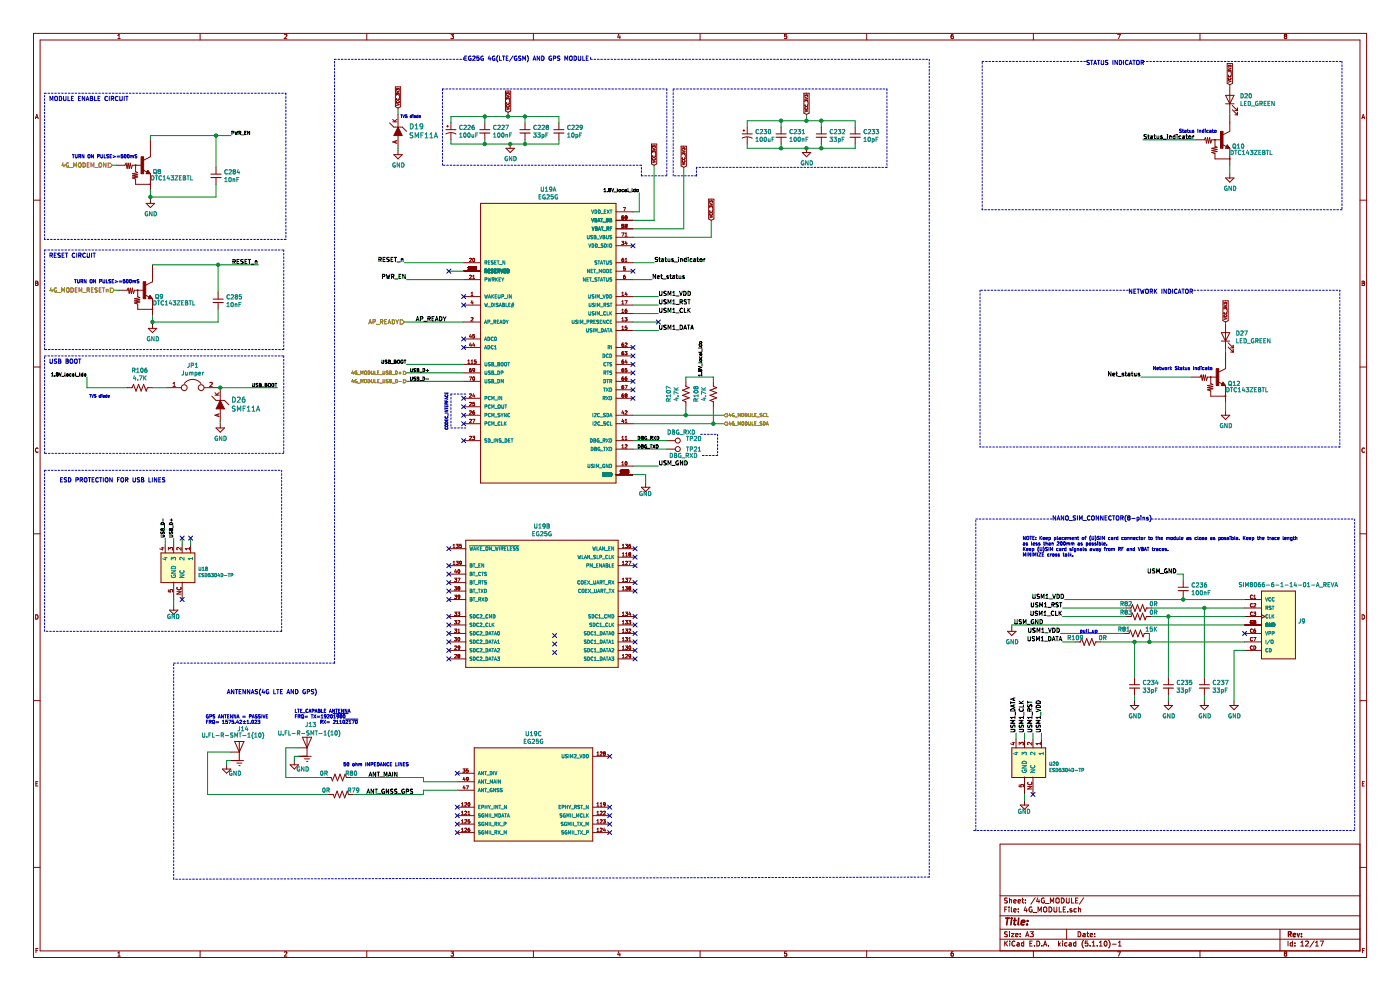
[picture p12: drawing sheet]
EESchema Schematic File Version 4
EELAYER 30 0
EELAYER END
$Descr A3 16535 11693
encoding utf-8
Sheet 13 17
Title ""
Date ""
Rev ""
Comp ""
Comment1 ""
Comment2 ""
Comment3 ""
Comment4 ""
$EndDescr
$Comp
L OLIMEX_Power:GND #PWR?
U 1 1
P 1775 2350
AR Path="/64DA1C87" Ref="#PWR?"  Part="1" 
AR Path="/64C7F7B0/64DA1C87" Ref="#PWR0235"  Part="1" 
F 0 "#PWR0235" H 1775 2100 50  0001 C CNN
F 1 "GND" H 1780 2177 50  0000 C CNN
F 2 "" H 1775 2350 60  0000 C CNN
F 3 "" H 1775 2350 60  0000 C CNN
	1    1775 2350
	1    0    0    -1  
$EndComp
Wire Wire Line
	1775 2250 1775 2325
$Comp
L DTC143ZEBTL:DTC143ZEBTL Q?
U 1 1
P 1675 1950
AR Path="/64DA1C92" Ref="Q?"  Part="1" 
AR Path="/64C7F7B0/64DA1C92" Ref="Q8"  Part="1" 
F 0 "Q8" H 1800 1875 50  0000 L CNN
F 1 "DTC143ZEBTL" H 1775 1800 50  0000 L CNN
F 2 "greencharge-footprints:SOTFL50P160X85-3N" H 1675 1950 50  0001 L BNN
F 3 "" H 1675 1950 50  0001 L BNN
F 4 "ROHM" H 1675 1950 50  0001 L BNN "MANUFACTURER"
F 5 "0.85mm" H 1675 1950 50  0001 L BNN "MAXIMUM_PACKAGE_HIEGHT"
F 6 "IPC-7351B" H 1675 1950 50  0001 L BNN "STANDARD"
F 7 "004" H 1675 1950 50  0001 L BNN "PARTREV"
	1    1675 1950
	1    0    0    -1  
$EndComp
Wire Wire Line
	1375 1950 1325 1950
Wire Wire Line
	1775 1650 1775 1600
Text HLabel 1325 1950 0    50   Input ~ 0
4G_MODEM_ON
Text Notes 1625 1875 2    39   ~ 0
TURN ON PULSE>=500mS
$Comp
L OLIMEX_Power:GND #PWR?
U 1 1
P 1800 3825
AR Path="/64DBE930" Ref="#PWR?"  Part="1" 
AR Path="/64C7F7B0/64DBE930" Ref="#PWR0237"  Part="1" 
F 0 "#PWR0237" H 1800 3575 50  0001 C CNN
F 1 "GND" H 1805 3652 50  0000 C CNN
F 2 "" H 1800 3825 60  0000 C CNN
F 3 "" H 1800 3825 60  0000 C CNN
	1    1800 3825
	1    0    0    -1  
$EndComp
Wire Wire Line
	1800 3725 1800 3800
$Comp
L DTC143ZEBTL:DTC143ZEBTL Q?
U 1 1
P 1700 3425
AR Path="/64DBE947" Ref="Q?"  Part="1" 
AR Path="/64C7F7B0/64DBE947" Ref="Q9"  Part="1" 
F 0 "Q9" H 1825 3350 50  0000 L CNN
F 1 "DTC143ZEBTL" H 1800 3275 50  0000 L CNN
F 2 "greencharge-footprints:SOTFL50P160X85-3N" H 1700 3425 50  0001 L BNN
F 3 "" H 1700 3425 50  0001 L BNN
F 4 "ROHM" H 1700 3425 50  0001 L BNN "MANUFACTURER"
F 5 "0.85mm" H 1700 3425 50  0001 L BNN "MAXIMUM_PACKAGE_HIEGHT"
F 6 "IPC-7351B" H 1700 3425 50  0001 L BNN "STANDARD"
F 7 "004" H 1700 3425 50  0001 L BNN "PARTREV"
	1    1700 3425
	1    0    0    -1  
$EndComp
Wire Wire Line
	1400 3425 1350 3425
Text HLabel 1350 3425 0    50   Input ~ 0
4G_MODEM_RESETn
Text Notes 1650 3350 2    39   ~ 0
TURN ON PULSE>=500mS
Text Label 7775 5500 0    50   ~ 0
USM_GND
Wire Wire Line
	7475 5500 7775 5500
Text Label 7775 3500 0    50   ~ 0
USM1_VDD
Wire Wire Line
	7475 3500 7775 3500
Text Label 12325 7375 2    50   ~ 0
USM_GND
Text Label 12575 7075 2    50   ~ 0
USM1_VDD
Wire Wire Line
	12575 7075 13975 7075
$Comp
L Device:C_Small C236
U 1 1
P 13975 6950
F 0 "C236" H 14067 6996 50  0000 L CNN
F 1 "100nF" H 14067 6905 50  0000 L CNN
F 2 "Capacitor_SMD:C_0402_1005Metric" H 13975 6950 50  0001 C CNN
F 3 "~" H 13975 6950 50  0001 C CNN
	1    13975 6950
	1    0    0    -1  
$EndComp
Text Label 13900 6775 2    50   ~ 0
USM_GND
Wire Wire Line
	13900 6775 13975 6775
Wire Wire Line
	13975 6775 13975 6850
Wire Wire Line
	13975 7050 13975 7075
Connection ~ 13975 7075
Text Label 12550 7175 2    50   ~ 0
USM1_RST
Text Label 12550 7275 2    50   ~ 0
USM1_CLK
Wire Wire Line
	12550 7175 13300 7175
Text Label 12550 7575 2    50   ~ 0
USM1_DATA
Wire Wire Line
	12550 7575 12700 7575
$Comp
L Device:C_Small C234
U 1 1
P 13400 8100
F 0 "C234" H 13492 8146 50  0000 L CNN
F 1 "33pF" H 13492 8055 50  0000 L CNN
F 2 "Capacitor_SMD:C_0402_1005Metric" H 13400 8100 50  0001 C CNN
F 3 "~" H 13400 8100 50  0001 C CNN
	1    13400 8100
	1    0    0    -1  
$EndComp
$Comp
L Device:C_Small C235
U 1 1
P 13800 8100
F 0 "C235" H 13892 8146 50  0000 L CNN
F 1 "33pF" H 13892 8055 50  0000 L CNN
F 2 "Capacitor_SMD:C_0402_1005Metric" H 13800 8100 50  0001 C CNN
F 3 "~" H 13800 8100 50  0001 C CNN
	1    13800 8100
	1    0    0    -1  
$EndComp
$Comp
L Device:C_Small C237
U 1 1
P 14225 8100
F 0 "C237" H 14317 8146 50  0000 L CNN
F 1 "33pF" H 14317 8055 50  0000 L CNN
F 2 "Capacitor_SMD:C_0402_1005Metric" H 14225 8100 50  0001 C CNN
F 3 "~" H 14225 8100 50  0001 C CNN
	1    14225 8100
	1    0    0    -1  
$EndComp
Wire Wire Line
	13400 8000 13400 7575
Connection ~ 13400 7575
Wire Wire Line
	13400 7575 13575 7575
Wire Wire Line
	13800 8000 13800 7275
Connection ~ 13800 7275
Wire Wire Line
	14225 8000 14225 7175
Connection ~ 14225 7175
Text Label 12525 7475 2    50   ~ 0
USM1_VDD
Wire Wire Line
	13575 7475 13575 7575
Connection ~ 13575 7575
$Comp
L Device:R_US R81
U 1 1
P 13425 7475
F 0 "R81" V 13375 7325 50  0000 C CNN
F 1 "15K" V 13375 7650 50  0000 C CNN
F 2 "Resistor_SMD:R_0402_1005Metric" V 13465 7465 50  0001 C CNN
F 3 "~" H 13425 7475 50  0001 C CNN
	1    13425 7475
	0    1    1    0   
$EndComp
Wire Wire Line
	13275 7475 12525 7475
Wire Wire Line
	12550 7275 13300 7275
Wire Wire Line
	13600 7275 13800 7275
$Comp
L Device:R_US R82
U 1 1
P 13450 7175
F 0 "R82" V 13400 7025 50  0000 C CNN
F 1 "0R" V 13400 7350 50  0000 C CNN
F 2 "Resistor_SMD:R_0402_1005Metric" V 13490 7165 50  0001 C CNN
F 3 "~" H 13450 7175 50  0001 C CNN
	1    13450 7175
	0    1    1    0   
$EndComp
Wire Wire Line
	13600 7175 14225 7175
$Comp
L Device:R_US R83
U 1 1
P 13450 7275
F 0 "R83" V 13400 7125 50  0000 C CNN
F 1 "0R" V 13400 7450 50  0000 C CNN
F 2 "Resistor_SMD:R_0402_1005Metric" V 13490 7265 50  0001 C CNN
F 3 "~" H 13450 7275 50  0001 C CNN
	1    13450 7275
	0    1    1    0   
$EndComp
$Comp
L OLIMEX_Power:GND #PWR0246
U 1 1
P 13400 8275
F 0 "#PWR0246" H 13400 8025 50  0001 C CNN
F 1 "GND" H 13405 8102 50  0000 C CNN
F 2 "" H 13400 8275 60  0000 C CNN
F 3 "" H 13400 8275 60  0000 C CNN
	1    13400 8275
	1    0    0    -1  
$EndComp
$Comp
L OLIMEX_Power:GND #PWR0247
U 1 1
P 13800 8275
F 0 "#PWR0247" H 13800 8025 50  0001 C CNN
F 1 "GND" H 13805 8102 50  0000 C CNN
F 2 "" H 13800 8275 60  0000 C CNN
F 3 "" H 13800 8275 60  0000 C CNN
	1    13800 8275
	1    0    0    -1  
$EndComp
$Comp
L OLIMEX_Power:GND #PWR0248
U 1 1
P 14225 8275
F 0 "#PWR0248" H 14225 8025 50  0001 C CNN
F 1 "GND" H 14230 8102 50  0000 C CNN
F 2 "" H 14225 8275 60  0000 C CNN
F 3 "" H 14225 8275 60  0000 C CNN
	1    14225 8275
	1    0    0    -1  
$EndComp
Wire Wire Line
	14225 8275 14225 8200
Wire Wire Line
	13800 8275 13800 8200
Wire Wire Line
	13400 8275 13400 8200
NoConn ~ 12200 9375
Wire Wire Line
	12100 9450 12100 9375
$Comp
L OLIMEX_Power:GND #PWR?
U 1 1
P 12100 9450
AR Path="/61C73AB6/64E16C41" Ref="#PWR?"  Part="1" 
AR Path="/64C7F7B0/64E16C41" Ref="#PWR0245"  Part="1" 
F 0 "#PWR0245" H 12100 9200 50  0001 C CNN
F 1 "GND" H 12175 9325 50  0000 R CNN
F 2 "" H 12100 9450 60  0000 C CNN
F 3 "" H 12100 9450 60  0000 C CNN
	1    12100 9450
	1    0    0    -1  
$EndComp
Wire Wire Line
	12300 8650 12300 8725
Wire Wire Line
	12200 8650 12200 8725
Wire Wire Line
	12100 8650 12100 8725
Wire Wire Line
	12000 8650 12000 8725
$Comp
L GCL_Integrated-Circuits:ESD5304D-TP U?
U 1 1
P 12450 8875
AR Path="/61C73AB6/64E16C4B" Ref="U?"  Part="1" 
AR Path="/64C7F7B0/64E16C4B" Ref="U20"  Part="1" 
F 0 "U20" V 12587 8813 39  0000 L CNN
F 1 "ESD5304D-TP" V 12662 8813 39  0000 L CNN
F 2 "greencharge-footprints:ESD5304D-TP" H 12450 8875 39  0001 C CNN
F 3 "" H 12450 8875 39  0001 C CNN
	1    12450 8875
	0    1    1    0   
$EndComp
Text Label 12300 8650 1    50   ~ 0
USM1_VDD
Text Label 12200 8650 1    50   ~ 0
USM1_RST
Text Label 12100 8650 1    50   ~ 0
USM1_CLK
Text Label 12000 8650 1    50   ~ 0
USM1_DATA
Wire Wire Line
	5475 4400 4800 4400
Wire Wire Line
	4800 4500 5475 4500
NoConn ~ 2150 7075
Wire Wire Line
	2050 7150 2050 7075
$Comp
L OLIMEX_Power:GND #PWR?
U 1 1
P 2050 7150
AR Path="/61C73AB6/64E33772" Ref="#PWR?"  Part="1" 
AR Path="/64C7F7B0/64E33772" Ref="#PWR0236"  Part="1" 
F 0 "#PWR0236" H 2050 6900 50  0001 C CNN
F 1 "GND" H 2125 7025 50  0000 R CNN
F 2 "" H 2050 7150 60  0000 C CNN
F 3 "" H 2050 7150 60  0000 C CNN
	1    2050 7150
	1    0    0    -1  
$EndComp
Wire Wire Line
	2250 6350 2250 6425
Wire Wire Line
	2050 6350 2050 6425
Wire Wire Line
	1950 6350 1950 6425
$Comp
L GCL_Integrated-Circuits:ESD5304D-TP U?
U 1 1
P 2400 6575
AR Path="/61C73AB6/64E33780" Ref="U?"  Part="1" 
AR Path="/64C7F7B0/64E33780" Ref="U18"  Part="1" 
F 0 "U18" V 2537 6513 39  0000 L CNN
F 1 "ESD5304D-TP" V 2612 6513 39  0000 L CNN
F 2 "greencharge-footprints:ESD5304D-TP" H 2400 6575 39  0001 C CNN
F 3 "" H 2400 6575 39  0001 C CNN
	1    2400 6575
	0    1    1    0   
$EndComp
Text Label 2050 6350 1    39   ~ 0
USB_D+
Text Label 1950 6350 1    39   ~ 0
USB_D-
Text Label 7775 3600 0    50   ~ 0
USM1_RST
Text Label 7775 3700 0    50   ~ 0
USM1_CLK
Text Label 7775 3900 0    50   ~ 0
USM1_DATA
Wire Wire Line
	7475 3900 7775 3900
Wire Wire Line
	7775 3700 7475 3700
Wire Wire Line
	7775 3600 7475 3600
Text HLabel 8550 4900 2    39   Input ~ 0
4G_MODULE_SCL
Text HLabel 8550 5000 2    39   Input ~ 0
4G_MODULE_SDA
$Comp
L Device:R_US R80
U 1 1
P 4000 9175
F 0 "R80" V 3950 9025 50  0000 C CNN
F 1 "0R" V 3950 9350 50  0000 C CNN
F 2 "Resistor_SMD:R_0402_1005Metric" V 4040 9165 50  0001 C CNN
F 3 "~" H 4000 9175 50  0001 C CNN
	1    4000 9175
	0    -1   1    0   
$EndComp
$Comp
L Device:R_US R79
U 1 1
P 4025 9375
F 0 "R79" V 3975 9225 50  0000 C CNN
F 1 "0R" V 3975 9550 50  0000 C CNN
F 2 "Resistor_SMD:R_0402_1005Metric" V 4065 9365 50  0001 C CNN
F 3 "~" H 4025 9375 50  0001 C CNN
	1    4025 9375
	0    -1   1    0   
$EndComp
Text HLabel 4800 4400 0    39   Input ~ 0
4G_MODULE_USB_D+
Text HLabel 4800 4500 0    39   Input ~ 0
4G_MODULE_USB_D-
NoConn ~ 2250 6350
Wire Notes Line
	8275 5125 8475 5125
Wire Notes Line
	8475 5125 8475 5375
Wire Notes Line
	8475 5375 8275 5375
Wire Wire Line
	7875 5200 7475 5200
Wire Wire Line
	7475 5300 7875 5300
$Comp
L U.FL-R-SMT-1_10_:U.FL-R-SMT-1(10) J13
U 1 1
P 3625 8825
F 0 "J13" H 3600 9100 50  0000 L CNN
F 1 "U.FL-R-SMT-1(10)" H 3275 9000 50  0000 L CNN
F 2 "greencharge-footprints:HRS_U.FL-R-SMT-1(10)" H 3625 8825 50  0001 L BNN
F 3 "" H 3625 8825 50  0001 L BNN
F 4 "U.FL Series 6 Ghz 50 Ohm Ultra-small SMT Coaxial Cable Receptacle" H 3625 8825 50  0001 L BNN "DESCRIPTION"
F 5 "Manufacturer Recommendation" H 3625 8825 50  0001 L BNN "STANDARD"
F 6 "Good" H 3625 8825 50  0001 L BNN "AVAILABILITY"
F 7 "0.71 USD" H 3625 8825 50  0001 L BNN "PRICE"
F 8 "Hirose" H 3625 8825 50  0001 L BNN "MANUFACTURER"
F 9 "U.FL-R-SMT-1_10_" H 3625 8825 50  0001 L BNN "MPN"
F 10 "None" H 3625 8825 50  0001 L BNN "PACKAGE"
	1    3625 8825
	1    0    0    -1  
$EndComp
$Comp
L OLIMEX_Power:GND #PWR?
U 1 1
P 3475 8975
AR Path="/64EACE15" Ref="#PWR?"  Part="1" 
AR Path="/64C7F7B0/64EACE15" Ref="#PWR0242"  Part="1" 
F 0 "#PWR0242" H 3475 8725 50  0001 C CNN
F 1 "GND" H 3375 8875 50  0000 C CNN
F 2 "" H 3475 8975 60  0000 C CNN
F 3 "" H 3475 8975 60  0000 C CNN
	1    3475 8975
	-1   0    0    -1  
$EndComp
Wire Wire Line
	3525 8925 3475 8925
Wire Wire Line
	3475 8925 3475 8975
Wire Wire Line
	3375 9175 3375 8825
Wire Wire Line
	3375 8825 3525 8825
Wire Wire Line
	3850 9175 3375 9175
$Comp
L U.FL-R-SMT-1_10_:U.FL-R-SMT-1(10) J14
U 1 1
P 2825 8875
F 0 "J14" H 2800 9150 50  0000 L CNN
F 1 "U.FL-R-SMT-1(10)" H 2375 9075 50  0000 L CNN
F 2 "greencharge-footprints:HRS_U.FL-R-SMT-1(10)" H 2825 8875 50  0001 L BNN
F 3 "" H 2825 8875 50  0001 L BNN
F 4 "U.FL Series 6 Ghz 50 Ohm Ultra-small SMT Coaxial Cable Receptacle" H 2825 8875 50  0001 L BNN "DESCRIPTION"
F 5 "Manufacturer Recommendation" H 2825 8875 50  0001 L BNN "STANDARD"
F 6 "Good" H 2825 8875 50  0001 L BNN "AVAILABILITY"
F 7 "0.71 USD" H 2825 8875 50  0001 L BNN "PRICE"
F 8 "Hirose" H 2825 8875 50  0001 L BNN "MANUFACTURER"
F 9 "U.FL-R-SMT-1_10_" H 2825 8875 50  0001 L BNN "MPN"
F 10 "None" H 2825 8875 50  0001 L BNN "PACKAGE"
	1    2825 8875
	1    0    0    -1  
$EndComp
$Comp
L OLIMEX_Power:GND #PWR?
U 1 1
P 2675 9025
AR Path="/61C8E3BE" Ref="#PWR?"  Part="1" 
AR Path="/64C7F7B0/61C8E3BE" Ref="#PWR0243"  Part="1" 
F 0 "#PWR0243" H 2675 8775 50  0001 C CNN
F 1 "GND" H 2575 8925 50  0000 C CNN
F 2 "" H 2675 9025 60  0000 C CNN
F 3 "" H 2675 9025 60  0000 C CNN
	1    2675 9025
	-1   0    0    -1  
$EndComp
Wire Wire Line
	2725 8975 2675 8975
Wire Wire Line
	2675 8975 2675 9025
Wire Wire Line
	2450 9375 2450 8875
Wire Wire Line
	2450 8875 2725 8875
Wire Wire Line
	3875 9375 2450 9375
Text Label 5075 4400 2    39   ~ 0
USB_D+
Text Label 5075 4500 2    39   ~ 0
USB_D-
$Comp
L EG25G:EG25G U19
U 1 1
P 6475 4000
F 0 "U19" H 6475 5767 50  0000 C CNN
F 1 "EG25G" H 6475 5676 50  0000 C CNN
F 2 "greencharge-footprints:XCVR_EG25G" H 6475 4000 50  0001 L BNN
F 3 "" H 6475 4000 50  0001 L BNN
F 4 "Manufacturer Recommendations" H 6475 4000 50  0001 L BNN "STANDARD"
F 5 "2.60mm" H 6475 4000 50  0001 L BNN "MAXIMUM_PACKAGE_HEIGHT"
F 6 "QUECTEL" H 6475 4000 50  0001 L BNN "MANUFACTURER"
F 7 "1.2" H 6475 4000 50  0001 L BNN "PARTREV"
	1    6475 4000
	1    0    0    -1  
$EndComp
Wire Wire Line
	7475 2600 7725 2600
Wire Wire Line
	8075 2700 7475 2700
Wire Wire Line
	7475 2500 7550 2500
Wire Wire Line
	7550 2500 7550 2275
Wire Wire Line
	7475 5000 8425 5000
Wire Wire Line
	7475 4900 8100 4900
Text Notes 4975 1400 2    33   ~ 0
TVS diode\n
Wire Notes Line
	8225 1975 8225 2075
Wire Notes Line
	10475 1975 8225 1975
Wire Notes Line
	10475 1050 10475 1975
Wire Notes Line
	7950 1050 10475 1050
Wire Notes Line
	7950 2075 7950 1050
Wire Notes Line
	8225 2075 7950 2075
Wire Notes Line
	5225 1050 7875 1050
Wire Notes Line
	5225 1950 5225 1050
Wire Notes Line
	7575 1950 5225 1950
Wire Notes Line
	7575 2075 7575 1950
Wire Notes Line
	7875 2075 7575 2075
Wire Notes Line
	7875 1050 7875 2075
Wire Wire Line
	4700 1350 4700 1275
Wire Wire Line
	4700 1775 4700 1750
$Comp
L OLIMEX_Power:GND #PWR0238
U 1 1
P 4700 1775
F 0 "#PWR0238" H 4700 1525 50  0001 C CNN
F 1 "GND" H 4705 1602 50  0000 C CNN
F 2 "" H 4700 1775 60  0000 C CNN
F 3 "" H 4700 1775 60  0000 C CNN
	1    4700 1775
	1    0    0    -1  
$EndComp
Text GLabel 4700 1275 1    33   Input ~ 0
VCC_3V3
$Comp
L dk_TVS-Diodes:ESD5Z3_3T1G D19
U 1 1
P 4700 1550
F 0 "D19" V 4753 1422 60  0000 R CNN
F 1 "SMF11A" V 4647 1422 60  0000 R CNN
F 2 "Diode_SMD:D_SOD-123" H 4900 1750 60  0001 L CNN
F 3 "https://www.onsemi.com/pub/Collateral/ESD5Z2.5T1-D.PDF" H 4900 1850 60  0001 L CNN
F 4 "SMF11A" H 4900 1950 60  0001 L CNN "Digi-Key_PN"
F 5 "SMF11A" H 4900 2050 60  0001 L CNN "MPN"
	1    4700 1550
	0    -1   -1   0   
$EndComp
Wire Wire Line
	6000 1375 5725 1375
Connection ~ 6000 1375
Wire Wire Line
	6000 1325 6000 1375
Wire Wire Line
	9525 1425 9225 1425
Connection ~ 9525 1425
Wire Wire Line
	9525 1350 9525 1425
Text GLabel 8075 1975 1    33   Input ~ 0
VCC_3V3
Wire Wire Line
	10100 1750 10100 1700
Wire Wire Line
	9700 1750 10100 1750
Connection ~ 9700 1750
Wire Wire Line
	9700 1425 9525 1425
Connection ~ 9700 1425
Wire Wire Line
	9700 1700 9700 1750
Wire Wire Line
	9700 1425 9700 1500
Wire Wire Line
	9225 1750 9525 1750
Connection ~ 9225 1750
Wire Wire Line
	9225 1425 8825 1425
Connection ~ 9225 1425
Wire Wire Line
	9225 1700 9225 1750
Wire Wire Line
	9225 1425 9225 1500
Wire Wire Line
	9525 1750 9700 1750
Connection ~ 9525 1750
Text GLabel 9525 1350 1    33   Input ~ 0
VCC_3V3
Wire Wire Line
	10100 1500 10100 1425
Wire Wire Line
	8825 1425 8825 1500
Wire Wire Line
	10100 1425 9700 1425
Wire Wire Line
	8825 1750 9225 1750
Wire Wire Line
	8825 1700 8825 1750
$Comp
L OLIMEX_Power:GND #PWR0241
U 1 1
P 9525 1750
F 0 "#PWR0241" H 9525 1500 50  0001 C CNN
F 1 "GND" H 9530 1577 50  0000 C CNN
F 2 "" H 9525 1750 60  0000 C CNN
F 3 "" H 9525 1750 60  0000 C CNN
	1    9525 1750
	1    0    0    -1  
$EndComp
$Comp
L Device:C_Small C231
U 1 1
P 9225 1600
F 0 "C231" H 9317 1646 50  0000 L CNN
F 1 "100nF" H 9317 1555 50  0000 L CNN
F 2 "Capacitor_SMD:C_0402_1005Metric" H 9225 1600 50  0001 C CNN
F 3 "~" H 9225 1600 50  0001 C CNN
	1    9225 1600
	1    0    0    -1  
$EndComp
$Comp
L Device:C_Small C232
U 1 1
P 9700 1600
F 0 "C232" H 9792 1646 50  0000 L CNN
F 1 "33pF" H 9792 1555 50  0000 L CNN
F 2 "Capacitor_SMD:C_0402_1005Metric" H 9700 1600 50  0001 C CNN
F 3 "~" H 9700 1600 50  0001 C CNN
	1    9700 1600
	1    0    0    -1  
$EndComp
$Comp
L Device:C_Small C233
U 1 1
P 10100 1600
F 0 "C233" H 10192 1646 50  0000 L CNN
F 1 "10pF" H 10192 1555 50  0000 L CNN
F 2 "Capacitor_SMD:C_0402_1005Metric" H 10100 1600 50  0001 C CNN
F 3 "~" H 10100 1600 50  0001 C CNN
	1    10100 1600
	1    0    0    -1  
$EndComp
$Comp
L Device:CP1_Small C230
U 1 1
P 8825 1600
F 0 "C230" H 8916 1646 50  0000 L CNN
F 1 "100uF" H 8916 1555 50  0000 L CNN
F 2 "Capacitor_Tantalum_SMD:CP_EIA-3216-18_Kemet-A" H 8825 1600 50  0001 C CNN
F 3 "~" H 8825 1600 50  0001 C CNN
F 4 "T490A107M006ATE800" H 8825 1600 50  0001 C CNN "MPN"
	1    8825 1600
	1    0    0    -1  
$EndComp
Wire Wire Line
	6600 1700 6600 1650
Wire Wire Line
	6200 1700 6600 1700
Connection ~ 6200 1700
Wire Wire Line
	6200 1375 6000 1375
Connection ~ 6200 1375
Wire Wire Line
	6200 1650 6200 1700
Wire Wire Line
	6200 1375 6200 1450
Wire Wire Line
	5725 1700 6025 1700
Connection ~ 5725 1700
Wire Wire Line
	5725 1375 5325 1375
Connection ~ 5725 1375
Wire Wire Line
	5725 1650 5725 1700
Wire Wire Line
	5725 1375 5725 1450
Wire Wire Line
	6025 1700 6200 1700
Connection ~ 6025 1700
Text GLabel 6000 1325 1    33   Input ~ 0
VCC_3V3
Wire Wire Line
	6600 1450 6600 1375
Wire Wire Line
	5325 1375 5325 1450
Wire Wire Line
	6600 1375 6200 1375
Wire Wire Line
	5325 1700 5725 1700
Wire Wire Line
	5325 1650 5325 1700
$Comp
L OLIMEX_Power:GND #PWR0239
U 1 1
P 6025 1700
F 0 "#PWR0239" H 6025 1450 50  0001 C CNN
F 1 "GND" H 6030 1527 50  0000 C CNN
F 2 "" H 6025 1700 60  0000 C CNN
F 3 "" H 6025 1700 60  0000 C CNN
	1    6025 1700
	1    0    0    -1  
$EndComp
$Comp
L Device:C_Small C227
U 1 1
P 5725 1550
F 0 "C227" H 5817 1596 50  0000 L CNN
F 1 "100nF" H 5817 1505 50  0000 L CNN
F 2 "Capacitor_SMD:C_0402_1005Metric" H 5725 1550 50  0001 C CNN
F 3 "~" H 5725 1550 50  0001 C CNN
	1    5725 1550
	1    0    0    -1  
$EndComp
$Comp
L Device:C_Small C228
U 1 1
P 6200 1550
F 0 "C228" H 6292 1596 50  0000 L CNN
F 1 "33pF" H 6292 1505 50  0000 L CNN
F 2 "Capacitor_SMD:C_0402_1005Metric" H 6200 1550 50  0001 C CNN
F 3 "~" H 6200 1550 50  0001 C CNN
	1    6200 1550
	1    0    0    -1  
$EndComp
$Comp
L Device:C_Small C229
U 1 1
P 6600 1550
F 0 "C229" H 6692 1596 50  0000 L CNN
F 1 "10pF" H 6692 1505 50  0000 L CNN
F 2 "Capacitor_SMD:C_0402_1005Metric" H 6600 1550 50  0001 C CNN
F 3 "~" H 6600 1550 50  0001 C CNN
	1    6600 1550
	1    0    0    -1  
$EndComp
$Comp
L Device:CP1_Small C226
U 1 1
P 5325 1550
F 0 "C226" H 5416 1596 50  0000 L CNN
F 1 "100uF" H 5416 1505 50  0000 L CNN
F 2 "Capacitor_Tantalum_SMD:CP_EIA-3216-18_Kemet-A" H 5325 1550 50  0001 C CNN
F 3 "~" H 5325 1550 50  0001 C CNN
F 4 "T490A107M006ATE800" H 5325 1550 50  0001 C CNN "MPN"
	1    5325 1550
	1    0    0    -1  
$EndComp
Text GLabel 7725 1950 1    33   Input ~ 0
VCC_3V3
Wire Wire Line
	8075 1975 8075 2700
Wire Wire Line
	7725 1950 7725 2600
Text Label 7550 2275 2    39   ~ 0
1.8V_local_ldo
Text Label 7525 5200 0    39   ~ 0
DBG_RXD
Text Label 7525 5300 0    39   ~ 0
DBG_TXD
Text Notes 1300 4700 2    33   ~ 0
TVS diode\n
Wire Wire Line
	2600 5000 2600 4975
$Comp
L OLIMEX_Power:GND #PWR0240
U 1 1
P 2600 5000
F 0 "#PWR0240" H 2600 4750 50  0001 C CNN
F 1 "GND" H 2605 4827 50  0000 C CNN
F 2 "" H 2600 5000 60  0000 C CNN
F 3 "" H 2600 5000 60  0000 C CNN
	1    2600 5000
	1    0    0    -1  
$EndComp
$Comp
L dk_TVS-Diodes:ESD5Z3_3T1G D26
U 1 1
P 2600 4775
F 0 "D26" V 2653 4647 60  0000 R CNN
F 1 "SMF11A" V 2547 4647 60  0000 R CNN
F 2 "Diode_SMD:D_SOD-123" H 2800 4975 60  0001 L CNN
F 3 "https://www.onsemi.com/pub/Collateral/ESD5Z2.5T1-D.PDF" H 2800 5075 60  0001 L CNN
F 4 "SMF11A" H 2800 5175 60  0001 L CNN "Digi-Key_PN"
F 5 "SMF11A" H 2800 5275 60  0001 L CNN "MPN"
	1    2600 4775
	0    -1   -1   0   
$EndComp
Text Label 1025 4450 2    39   ~ 0
1.8V_local_ldo
Wire Wire Line
	1025 4450 1025 4575
Wire Wire Line
	1025 4575 1500 4575
$Comp
L Device:R_US R106
U 1 1
P 1650 4575
F 0 "R106" V 1445 4575 50  0000 C CNN
F 1 "4.7K" V 1536 4575 50  0000 C CNN
F 2 "Resistor_SMD:R_0402_1005Metric" V 1690 4565 50  0001 C CNN
F 3 "~" H 1650 4575 50  0001 C CNN
	1    1650 4575
	0    1    1    0   
$EndComp
Wire Wire Line
	1800 4575 1975 4575
$Comp
L Device:Jumper JP1
U 1 1
P 2275 4575
F 0 "JP1" H 2275 4839 50  0000 C CNN
F 1 "Jumper" H 2275 4748 50  0000 C CNN
F 2 "TestPoint:TestPoint_2Pads_Pitch2.54mm_Drill0.8mm" H 2275 4575 50  0001 C CNN
F 3 "~" H 2275 4575 50  0001 C CNN
	1    2275 4575
	1    0    0    -1  
$EndComp
Wire Wire Line
	2575 4575 2600 4575
Connection ~ 2600 4575
Wire Wire Line
	2600 4575 3275 4575
Text Label 3275 4575 2    39   ~ 0
USB_BOOT
Text Label 4800 4300 2    39   ~ 0
USB_BOOT
Wire Wire Line
	5475 4300 4800 4300
Wire Wire Line
	1800 3125 2575 3125
Wire Wire Line
	1775 1600 2550 1600
Text Label 2725 1600 0    39   ~ 0
PWR_EN
Text Label 4800 3300 2    50   ~ 0
PWR_EN
Wire Wire Line
	5475 3300 4800 3300
Text GLabel 8400 2600 1    33   Input ~ 0
VCC_3V3
Wire Wire Line
	7475 2800 8400 2800
Wire Wire Line
	8400 2800 8400 2600
NoConn ~ 7475 2900
$Comp
L Device:R_US R107
U 1 1
P 8100 4650
F 0 "R107" V 7895 4650 50  0000 C CNN
F 1 "4.7K" V 7986 4650 50  0000 C CNN
F 2 "Resistor_SMD:R_0402_1005Metric" V 8140 4640 50  0001 C CNN
F 3 "~" H 8100 4650 50  0001 C CNN
	1    8100 4650
	1    0    0    -1  
$EndComp
$Comp
L Device:R_US R108
U 1 1
P 8425 4650
F 0 "R108" V 8220 4650 50  0000 C CNN
F 1 "4.7K" V 8311 4650 50  0000 C CNN
F 2 "Resistor_SMD:R_0402_1005Metric" V 8465 4640 50  0001 C CNN
F 3 "~" H 8425 4650 50  0001 C CNN
	1    8425 4650
	1    0    0    -1  
$EndComp
Text Label 8300 4450 1    39   ~ 0
1.8V_local_ldo
Wire Wire Line
	8100 4500 8100 4450
Wire Wire Line
	8425 4500 8425 4450
Wire Wire Line
	8100 4450 8425 4450
Wire Wire Line
	8100 4800 8100 4900
Connection ~ 8100 4900
Wire Wire Line
	8100 4900 8550 4900
Wire Wire Line
	8425 4800 8425 5000
Connection ~ 8425 5000
Wire Wire Line
	8425 5000 8550 5000
NoConn ~ 7475 4700
NoConn ~ 7475 4600
NoConn ~ 7475 4500
NoConn ~ 7475 4400
NoConn ~ 7475 4300
NoConn ~ 7475 4200
NoConn ~ 5475 3500
NoConn ~ 5475 3600
NoConn ~ 5475 4000
NoConn ~ 5475 4100
NoConn ~ 5475 5200
NoConn ~ 5475 4700
NoConn ~ 5475 4800
NoConn ~ 5475 4900
NoConn ~ 5475 5000
Text Notes 5300 5075 1    33   ~ 0
CODEC_INTERFACE
Wire Notes Line
	5500 4650 5325 4650
Wire Notes Line
	5325 4650 5325 5050
Wire Notes Line
	5325 5050 5500 5050
$Comp
L Device:LED D20
U 1 1
P 14525 1175
F 0 "D20" V 14564 1057 50  0000 R CNN
F 1 "LED_GREEN" V 14473 1057 50  0000 R CNN
F 2 "LED_SMD:LED_0603_1608Metric" H 14525 1175 50  0001 C CNN
F 3 "~" H 14525 1175 50  0001 C CNN
	1    14525 1175
	0    -1   -1   0   
$EndComp
Text GLabel 14525 1000 1    33   Input ~ 0
VCC_3V3
Wire Wire Line
	14525 1000 14525 1025
Wire Wire Line
	14525 1325 14525 1350
Wire Wire Line
	5475 3100 4775 3100
Text Label 4775 3100 2    50   ~ 0
RESET_n
Text Label 3050 3125 2    50   ~ 0
RESET_n
Text Label 7700 3300 0    50   ~ 0
Net_status
Wire Wire Line
	7700 3300 7475 3300
Text Label 7725 3100 0    50   ~ 0
Status_indicator
Text Label 13500 1650 0    50   ~ 0
Status_indicator
Text Notes 14375 1575 2    39   ~ 0
 Status Indicato
$Comp
L DTC143ZEBTL:DTC143ZEBTL Q?
U 1 1
P 14425 1650
AR Path="/64E69C25" Ref="Q?"  Part="1" 
AR Path="/64C7F7B0/64E69C25" Ref="Q10"  Part="1" 
F 0 "Q10" H 14550 1575 50  0000 L CNN
F 1 "DTC143ZEBTL" H 14525 1500 50  0000 L CNN
F 2 "greencharge-footprints:SOTFL50P160X85-3N" H 14425 1650 50  0001 L BNN
F 3 "" H 14425 1650 50  0001 L BNN
F 4 "ROHM" H 14425 1650 50  0001 L BNN "MANUFACTURER"
F 5 "0.85mm" H 14425 1650 50  0001 L BNN "MAXIMUM_PACKAGE_HIEGHT"
F 6 "IPC-7351B" H 14425 1650 50  0001 L BNN "STANDARD"
F 7 "004" H 14425 1650 50  0001 L BNN "PARTREV"
	1    14425 1650
	1    0    0    -1  
$EndComp
Wire Wire Line
	14525 1950 14525 2050
$Comp
L OLIMEX_Power:GND #PWR?
U 1 1
P 14525 2050
AR Path="/64E69C0E" Ref="#PWR?"  Part="1" 
AR Path="/64C7F7B0/64E69C0E" Ref="#PWR0244"  Part="1" 
F 0 "#PWR0244" H 14525 1800 50  0001 C CNN
F 1 "GND" H 14530 1877 50  0000 C CNN
F 2 "" H 14525 2050 60  0000 C CNN
F 3 "" H 14525 2050 60  0000 C CNN
	1    14525 2050
	1    0    0    -1  
$EndComp
Wire Wire Line
	13500 1650 14125 1650
Wire Notes Line
	15850 725  15850 2475
Wire Notes Line
	15850 2475 11600 2475
Wire Notes Line
	11600 2475 11600 725 
Wire Wire Line
	7725 3100 7475 3100
NoConn ~ 7475 3200
Text Label 5275 3800 2    50   ~ 0
AP_READY
Wire Wire Line
	5475 3800 4775 3800
Text HLabel 4775 3800 0    50   Input ~ 0
AP_READY
Connection ~ 2550 1600
Wire Wire Line
	2550 1600 2725 1600
Connection ~ 1775 2325
Wire Wire Line
	1775 2325 1775 2350
Wire Wire Line
	2550 2175 2550 2325
Wire Wire Line
	2550 2325 1775 2325
Wire Wire Line
	2550 1600 2550 1975
$Comp
L Device:C_Small C284
U 1 1
P 2550 2075
F 0 "C284" H 2642 2121 50  0000 L CNN
F 1 "10nF" H 2642 2030 50  0000 L CNN
F 2 "Capacitor_SMD:C_0402_1005Metric" H 2550 2075 50  0001 C CNN
F 3 "~" H 2550 2075 50  0001 C CNN
	1    2550 2075
	1    0    0    -1  
$EndComp
Wire Wire Line
	2575 3650 2575 3800
Wire Wire Line
	2575 3800 1800 3800
Wire Wire Line
	2575 3125 2575 3450
$Comp
L Device:C_Small C285
U 1 1
P 2575 3550
F 0 "C285" H 2667 3596 50  0000 L CNN
F 1 "10nF" H 2667 3505 50  0000 L CNN
F 2 "Capacitor_SMD:C_0402_1005Metric" H 2575 3550 50  0001 C CNN
F 3 "~" H 2575 3550 50  0001 C CNN
	1    2575 3550
	1    0    0    -1  
$EndComp
Connection ~ 1800 3800
Wire Wire Line
	1800 3800 1800 3825
Connection ~ 2575 3125
Wire Wire Line
	2575 3125 3050 3125
Wire Wire Line
	7475 3800 7775 3800
$Comp
L OLIMEX_Power:GND #PWR?
U 1 1
P 7625 5700
AR Path="/61C73AB6/625BBE42" Ref="#PWR?"  Part="1" 
AR Path="/64C7F7B0/625BBE42" Ref="#PWR0296"  Part="1" 
F 0 "#PWR0296" H 7625 5450 50  0001 C CNN
F 1 "GND" H 7700 5575 50  0000 R CNN
F 2 "" H 7625 5700 60  0000 C CNN
F 3 "" H 7625 5700 60  0000 C CNN
	1    7625 5700
	1    0    0    -1  
$EndComp
Wire Wire Line
	7475 5600 7625 5600
Wire Wire Line
	7625 5600 7625 5700
Wire Wire Line
	13975 7075 14700 7075
Wire Wire Line
	14225 7175 14700 7175
Wire Wire Line
	13800 7275 14700 7275
NoConn ~ 14700 7475
Wire Wire Line
	13575 7575 14700 7575
$Comp
L OLIMEX_Power:GND #PWR0297
U 1 1
P 14575 8275
F 0 "#PWR0297" H 14575 8025 50  0001 C CNN
F 1 "GND" H 14580 8102 50  0000 C CNN
F 2 "" H 14575 8275 60  0000 C CNN
F 3 "" H 14575 8275 60  0000 C CNN
	1    14575 8275
	1    0    0    -1  
$EndComp
Wire Wire Line
	14700 7675 14575 7675
Wire Wire Line
	2150 6350 2150 6425
$Comp
L Device:R_US R109
U 1 1
P 12850 7575
F 0 "R109" V 12800 7425 50  0000 C CNN
F 1 "0R" V 12800 7750 50  0000 C CNN
F 2 "Resistor_SMD:R_0402_1005Metric" V 12890 7565 50  0001 C CNN
F 3 "~" H 12850 7575 50  0001 C CNN
	1    12850 7575
	0    1    1    0   
$EndComp
Wire Wire Line
	13000 7575 13400 7575
Text Notes 12750 7475 0    39   ~ 0
pull_up
Text Notes 12825 775  0    50   ~ 0
STATUS INDICATOR\n
Wire Notes Line
	11600 725  12825 725 
Wire Notes Line
	13500 725  15850 725 
Text Notes 2675 8200 0    50   ~ 0
ANTENNAS(4G LTE AND GPS)
NoConn ~ 7475 4100
$Comp
L EG25G:EG25G U19
U 2 1
P 6400 7075
F 0 "U19" H 6400 7942 50  0000 C CNN
F 1 "EG25G" H 6400 7851 50  0000 C CNN
F 2 "greencharge-footprints:XCVR_EG25G" H 6400 7075 50  0001 L BNN
F 3 "" H 6400 7075 50  0001 L BNN
F 4 "Manufacturer Recommendations" H 6400 7075 50  0001 L BNN "STANDARD"
F 5 "2.60mm" H 6400 7075 50  0001 L BNN "MAXIMUM_PACKAGE_HEIGHT"
F 6 "QUECTEL" H 6400 7075 50  0001 L BNN "MANUFACTURER"
F 7 "1.2" H 6400 7075 50  0001 L BNN "PARTREV"
	2    6400 7075
	1    0    0    -1  
$EndComp
$Comp
L EG25G:EG25G U19
U 3 1
P 6300 9325
F 0 "U19" H 6300 9992 50  0000 C CNN
F 1 "EG25G" H 6300 9901 50  0000 C CNN
F 2 "greencharge-footprints:XCVR_EG25G" H 6300 9325 50  0001 L BNN
F 3 "" H 6300 9325 50  0001 L BNN
F 4 "Manufacturer Recommendations" H 6300 9325 50  0001 L BNN "STANDARD"
F 5 "2.60mm" H 6300 9325 50  0001 L BNN "MAXIMUM_PACKAGE_HEIGHT"
F 6 "QUECTEL" H 6300 9325 50  0001 L BNN "MANUFACTURER"
F 7 "1.2" H 6300 9325 50  0001 L BNN "PARTREV"
	3    6300 9325
	1    0    0    -1  
$EndComp
Wire Wire Line
	5000 9175 5000 9225
Wire Wire Line
	5000 9225 5400 9225
Wire Wire Line
	4150 9175 5000 9175
Wire Wire Line
	5400 9325 5000 9325
Wire Wire Line
	5000 9325 5000 9375
Wire Wire Line
	4175 9375 5000 9375
NoConn ~ 5400 9125
Text Label 4350 9175 0    50   ~ 0
ANT_MAIN
Text Label 4325 9375 0    50   ~ 0
ANT_GNSS_GPS
Text Notes 4050 9050 0    39   ~ 0
50 ohm IMPEDANCE LINES
Text Notes 2425 8550 0    39   ~ 0
GPS ANTENNA = PASSIVE\nFRQ= 1575.42±1.023
Text Notes 3475 8550 0    39   ~ 0
LTE_CAPABLE ANTENNA\nFRQ= TX=1920~1980 \n          RX= 2110~2170
NoConn ~ 5400 9525
NoConn ~ 5400 9625
NoConn ~ 5400 9725
NoConn ~ 5400 9825
NoConn ~ 7200 9825
NoConn ~ 7200 9725
NoConn ~ 7200 9625
NoConn ~ 7200 9525
NoConn ~ 5300 6475
NoConn ~ 5300 6675
NoConn ~ 5300 6775
NoConn ~ 5300 6875
NoConn ~ 5300 6975
NoConn ~ 5300 7075
NoConn ~ 5300 7275
NoConn ~ 5300 7375
NoConn ~ 5300 7475
NoConn ~ 6550 7500
NoConn ~ 6550 7600
NoConn ~ 6550 7700
Wire Notes Line
	3950 700  5475 700 
Wire Notes Line
	5475 700  5475 675 
Text Notes 5475 725  0    50   ~ 0
EG25G 4G(LTE/GSM) AND GPS MODULE
Wire Notes Line
	6975 675  6975 700 
Wire Notes Line
	6975 700  10975 700 
Wire Notes Line
	10975 10350 2050 10375
Wire Notes Line
	2050 10375 2050 7825
Wire Notes Line
	2050 7825 3950 7825
Wire Notes Line
	3950 7825 3950 700 
Wire Notes Line
	3375 1100 3375 2825
Wire Notes Line
	3375 2825 525  2825
Wire Notes Line
	525  2825 525  1100
Wire Notes Line
	525  1100 3375 1100
Wire Notes Line
	3350 2950 3350 4125
Wire Notes Line
	3350 4125 525  4125
Wire Notes Line
	525  4125 525  2950
Wire Notes Line
	525  2950 3350 2950
Wire Notes Line
	3350 4200 3350 5350
Wire Notes Line
	3350 5350 525  5350
Wire Notes Line
	525  5350 525  4200
Wire Notes Line
	525  4200 3350 4200
Wire Notes Line
	525  5550 3325 5550
Wire Notes Line
	3325 5550 3325 7450
Wire Notes Line
	3325 7450 525  7450
Wire Notes Line
	525  7450 525  5550
Text Notes 700  5700 0    50   ~ 0
ESD PROTECTION FOR USB LINES
Text Notes 575  4300 0    50   ~ 0
USB BOOT
Text Notes 575  1200 0    50   ~ 0
MODULE ENABLE CIRCUIT
Text Notes 575  3050 0    50   ~ 0
RESET CIRCUIT
NoConn ~ 7200 8925
Wire Notes Line
	11500 9800 16000 9800
Wire Notes Line
	10975 700  10975 10350
Wire Notes Line
	16000 6125 16000 9800
Wire Notes Line
	15825 3425 15825 5275
Wire Notes Line
	14100 3425 15825 3425
Wire Notes Line
	11575 3425 11575 5275
Wire Notes Line
	13325 3425 11575 3425
Text Notes 13325 3475 0    50   ~ 0
NETWORK INDICATOR
Wire Notes Line
	13600 6125 16000 6125
Wire Notes Line
	11525 6125 12425 6125
Text Notes 12425 6150 0    50   ~ 0
NANO_SIM_CONNECTOR(8-pins)
Wire Notes Line
	11525 9800 11525 6125
Wire Notes Line
	15825 5275 11575 5275
Wire Wire Line
	14075 4450 13475 4450
Text Label 13475 4450 2    50   ~ 0
Net_status
Wire Wire Line
	14475 4125 14475 4150
Wire Wire Line
	14475 3800 14475 3825
Text GLabel 14475 3800 1    33   Input ~ 0
VCC_3V3
$Comp
L Device:LED D27
U 1 1
P 14475 3975
F 0 "D27" V 14514 3857 50  0000 R CNN
F 1 "LED_GREEN" V 14423 3857 50  0000 R CNN
F 2 "LED_SMD:LED_0603_1608Metric" H 14475 3975 50  0001 C CNN
F 3 "~" H 14475 3975 50  0001 C CNN
	1    14475 3975
	0    -1   -1   0   
$EndComp
Text Notes 14325 4375 2    39   ~ 0
 Network Status Indicato
$Comp
L DTC143ZEBTL:DTC143ZEBTL Q?
U 1 1
P 14375 4450
AR Path="/62186F55" Ref="Q?"  Part="1" 
AR Path="/64C7F7B0/62186F55" Ref="Q12"  Part="1" 
F 0 "Q12" H 14500 4375 50  0000 L CNN
F 1 "DTC143ZEBTL" H 14475 4300 50  0000 L CNN
F 2 "greencharge-footprints:SOTFL50P160X85-3N" H 14375 4450 50  0001 L BNN
F 3 "" H 14375 4450 50  0001 L BNN
F 4 "ROHM" H 14375 4450 50  0001 L BNN "MANUFACTURER"
F 5 "0.85mm" H 14375 4450 50  0001 L BNN "MAXIMUM_PACKAGE_HIEGHT"
F 6 "IPC-7351B" H 14375 4450 50  0001 L BNN "STANDARD"
F 7 "004" H 14375 4450 50  0001 L BNN "PARTREV"
	1    14375 4450
	1    0    0    -1  
$EndComp
Wire Wire Line
	14475 4750 14475 4850
$Comp
L OLIMEX_Power:GND #PWR?
U 1 1
P 14475 4850
AR Path="/62186F3E" Ref="#PWR?"  Part="1" 
AR Path="/64C7F7B0/62186F3E" Ref="#PWR0295"  Part="1" 
F 0 "#PWR0295" H 14475 4600 50  0001 C CNN
F 1 "GND" H 14480 4677 50  0000 C CNN
F 2 "" H 14475 4850 60  0000 C CNN
F 3 "" H 14475 4850 60  0000 C CNN
	1    14475 4850
	1    0    0    -1  
$EndComp
Text Notes 12075 6575 0    39   ~ 0
NOTE: Keep placement of (U)SIM card connector to the module as close as possible. Keep the trace length\nas less than 200mm as possible.\nKeep (U)SIM card signals away from RF and VBAT traces.\nMINIMIZE cross talk.
Wire Wire Line
	14575 7675 14575 8275
NoConn ~ 2150 6350
NoConn ~ 7775 3800
$Comp
L Connector:TestPoint TP?
U 1 1
P 7875 5200
AR Path="/672F9255/630CAEC8" Ref="TP?"  Part="1" 
AR Path="/64C7F7B0/630CAEC8" Ref="TP20"  Part="1" 
F 0 "TP20" V 7850 5425 50  0000 L CNN
F 1 "DBG_RXD" V 7775 5200 50  0000 L CNN
F 2 "TestPoint:TestPoint_Pad_2.0x2.0mm" H 8075 5200 50  0001 C CNN
F 3 "~" H 8075 5200 50  0001 C CNN
	1    7875 5200
	0    1    1    0   
$EndComp
$Comp
L Connector:TestPoint TP?
U 1 1
P 7875 5300
AR Path="/672F9255/630CAECE" Ref="TP?"  Part="1" 
AR Path="/64C7F7B0/630CAECE" Ref="TP21"  Part="1" 
F 0 "TP21" V 7875 5525 50  0000 L CNN
F 1 "DBG_RXD" V 7950 5325 50  0000 L CNN
F 2 "TestPoint:TestPoint_Pad_2.0x2.0mm" H 8075 5300 50  0001 C CNN
F 3 "~" H 8075 5300 50  0001 C CNN
	1    7875 5300
	0    1    1    0   
$EndComp
NoConn ~ 7500 6475
NoConn ~ 7500 6575
NoConn ~ 7500 6675
NoConn ~ 7500 6875
NoConn ~ 7500 6975
NoConn ~ 7500 7275
NoConn ~ 7500 7375
NoConn ~ 7500 7475
NoConn ~ 7500 7575
NoConn ~ 7500 7675
NoConn ~ 7500 7775
NoConn ~ 5300 7575
NoConn ~ 5300 7675
NoConn ~ 5300 7775
Wire Wire Line
	5475 3200 5300 3200
NoConn ~ 5300 3200
$Comp
L SIM8066-6-1-14-01-A_REVA:SIM8066-6-1-14-01-A_REVA J9
U 1 1
P 15100 7375
F 0 "J9" H 15330 7421 50  0000 L CNN
F 1 "SIM8066-6-1-14-01-A_REVA" H 14625 7850 50  0000 L CNN
F 2 "greencharge-footprints:GCT_SIM8066-6-1-14-01-A_REVA" H 15100 7375 50  0001 L BNN
F 3 "" H 15100 7375 50  0001 L BNN
F 4 "Manufacturer recommendations" H 15100 7375 50  0001 L BNN "STANDARD"
F 5 "1.44mm" H 15100 7375 50  0001 L BNN "MAXIMUM_PACKAGE_HEIGHT"
F 6 "Global Connector Technology" H 15100 7375 50  0001 L BNN "MANUFACTURER"
F 7 "REVA" H 15100 7375 50  0001 L BNN "PARTREV"
	1    15100 7375
	1    0    0    -1  
$EndComp
$Comp
L OLIMEX_Power:GND #PWR0375
U 1 1
P 11950 7400
F 0 "#PWR0375" H 11950 7150 50  0001 C CNN
F 1 "GND" H 11955 7227 50  0000 C CNN
F 2 "" H 11950 7400 60  0000 C CNN
F 3 "" H 11950 7400 60  0000 C CNN
	1    11950 7400
	1    0    0    -1  
$EndComp
Wire Wire Line
	11950 7375 11950 7400
Wire Wire Line
	11950 7375 14700 7375
$EndSCHEMATC
